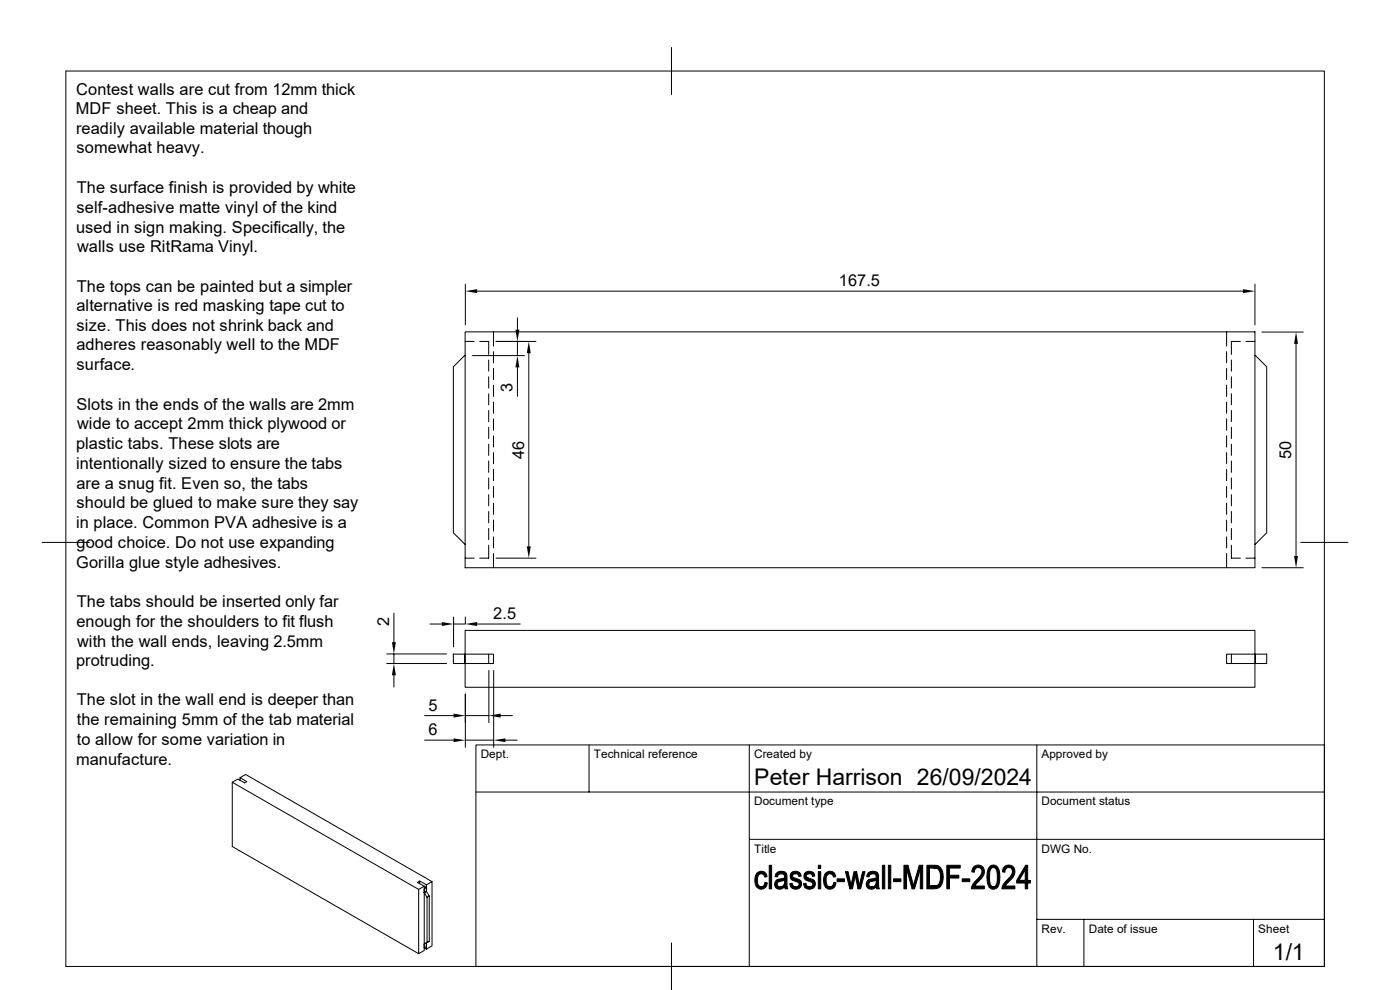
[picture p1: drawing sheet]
<svg xmlns="http://www.w3.org/2000/svg" width="297mm" height="210mm" viewBox="0 0 297 210" stroke-linecap="round" stroke-linejoin="round" font-family="sans-serif">
<g fill="none" stroke="#000" stroke-width=".21">
<path d="M14 15.1h267v189.9h-267zM142.5 10.1v10M98.7 70.4h167.5v50h-167.5zM98.7 75.4l-2.5 2.4v35.2l2.5 2.4M98.7 72.4h1.9M98.7 60.3v8.6M100.2 75.4h11.1M101.2 61.8h162.5M101.8 72.4h1.9v2.8M103.7 76.4v2.3M103.7 79.9v2.4M104.7 70.4v3"/>
<path d="M104.7 74.6v2.4M104.7 78.1v2.4M105.2 72.4h8.5M109.8 67.4v2.5M109.8 72.4v3M109.8 77.9v6.2M112.2 74.9v41M260.2 70.4v3M260.2 74.6v2.4M260.2 78.1v2.4M261.2 76.4v2.3M261.2 79.9v2.4"/>
<path d="M263.1 72.4h-1.9v2.8M264.3 72.4h1.9M266.2 60.3v8.6M266.2 75.4l2.5 2.4v35.2l-2.5 2.4M267.7 70.4h8.8M275 72.9v45M103.7 83.5v2.4M103.7 87.1v2.4M103.7 90.6v2.4M103.7 94.2v2.4M103.7 97.8v2.4M104.7 81.7v2.4"/>
<path d="M104.7 85.3v2.4M104.7 88.9v2.4M104.7 92.5v2.3M104.7 96v2.4M104.7 99.6v2.4M260.2 81.7v2.4M260.2 85.3v2.4M260.2 88.9v2.4M260.2 92.5v2.3M260.2 96v2.4M260.2 99.6v2.4M261.2 83.5v2.4"/>
<path d="M261.2 87.1v2.4M261.2 90.6v2.4M261.2 94.2v2.4M261.2 97.8v2.4M9 115.1h10M98.7 118.4h1.9M103.7 101.4v2.4M103.7 104.9v2.4M103.7 108.5v2.4M103.7 112.1v2.4M103.7 115.7v2.7h-1.9M104.7 103.2v2.3"/>
<path d="M104.7 106.7v2.4M104.7 110.3v2.4M104.7 113.9v2.3M104.7 117.4v3M105.2 118.4h8.5M260.2 103.2v2.3M260.2 106.7v2.4M260.2 110.3v2.4M260.2 113.9v2.3M260.2 117.4v3M261.2 115.7v2.7h1.9M261.2 101.4v2.4"/>
<path d="M261.2 104.9v2.4M261.2 108.5v2.4M261.2 112.1v2.4M264.3 118.4h1.9M275.9 115.1h10.1M82 138.7h12.7M83.6 130.1v6.1M83.6 138.7v2.1M91.2 132.4h2.5M96.2 130.9v6.3M96.2 132.4h2.5M98.6 138.8v2h-2.4v-2h2.5l-.1 2"/>
<path d="M98.7 133.7h167.5v5.1h-6v2h6v5h-167.5v-5h6v-2h-6zM98.7 130.9v1.3M101.2 132.4h9.2M103.7 138.8v2M261.2 138.8v2M266.3 138.8v2h2.4v-2h-2.5l.1 2M267.7 120.4h8.8M82 140.8h12.7M83.6 143.3v2.5M90.1 157h6.1M90.1 151.8h6.1M98.7 147.2v11.3"/>
<path d="M98.7 157h6M98.7 151.8h5M103.7 142.2v11.1M104.7 142.2v16.3M106.2 151.8h2.5M107.2 157h2.5M125 158v10M159 158v47M220 158v47M50.9 165.5v-.5l1.5 .8-.5 .3-1.4-.8-1.2 .6M50.9 165l1.2-.7 39.6 22.7v13.7l-1.2 .6M101 168h180"/>
<path d="M159 178.1h122M88.8 188.7l-39.5-22.8v13.7l39.5 22.7v-13.6l1.2-.7 .5 .3v.8l-.5 .3M89 187.5v-.6l1.5 .8M89 186.9l-.4 .3 1.4 .8v13.6l-1.2 .7M90 189.3v.1M90.5 189.1l.6 1v9.6l-.6 .3M90.5 188.3l-.5 .3v.8M90.5 200l-.5 .3v.8l.5-.3M90.5 189.1l-.5 .3 .6 .9M90.5 187.7v1.4M91.1 199.7l-1.1 .5M91.1 190.1l-.5 .2v9.6"/>
<path d="M91.7 187l-1.2 .7M220 195h61M230 195v10M265.9 195v10M90 201.1l.5 .2M90.5 200v1.3M142.5 200v10M281 205v-47h-180v47"/>
</g>
<g fill="#000" stroke="#000" stroke-width=".21">
<path d="M160.6 185.3a1.21 1.21 0 0 1 1.9 0h-1a1.43 1.43 0 0 0-.8 2l.2 .5 .6 .3h-1a2.78 2.78 0 0 1 .1-2.8z" fill-rule="evenodd"/>
<path d="M160.5 188.1h1.3l.3-.3 .2-.6 .5 .1a1.26 1.26 0 0 1-.8 1.2 1.26 1.26 0 0 1-1.5-.4z" fill-rule="evenodd"/>
<path d="M161.5 185.3h1l.2 .7-.5 .1-.1-.5z" fill-rule="evenodd"/>
<path d="M163.2 183.6h.5v5h-.5z" fill-rule="evenodd"/>
<path d="M164.6 185.3h1.1l-.5 .2-.3 .5h-.5z" fill-rule="evenodd"/>
<path d="M164.6 186.9l.2-.2h1.7l-.8 .2a.61 .61 0 0 0-.8 .5 .61 .61 0 0 0 .6 .7l.9 .1a1.11 1.11 0 0 1-1.6 .3 1.11 1.11 0 0 1-.2-1.6z" fill-rule="evenodd"/>
<path d="M164.6 185.3a1.34 1.34 0 0 1 2.3 .3l.1 2.4 .1 .6h-.5l-.1-.5h-.7l.6-.5 .1-.9h-1.7l1-.3a.52 .52 0 0 0 .7-.5 .52 .52 0 0 0-.6-.5z" fill-rule="evenodd"/>
<path d="M165.5 188.1h1z" fill-rule="evenodd"/>
<path d="M167.8 185.3h1a.48 .48 0 0 0-.6 .4 .48 .48 0 0 0 .5 .6 1.38 1.38 0 0 1 1.4 1.2 1.26 1.26 0 0 1-.9 1.1 1.26 1.26 0 0 1-1.4-.4l1-.1a.56 .56 0 0 0 .7-.4 .56 .56 0 0 0-.5-.7 1.18 1.18 0 0 1-1.1-.5 1.18 1.18 0 0 1-.1-1.2z" fill-rule="evenodd"/>
<path d="M167.6 187.5l.5-.1v.2a.67 .67 0 0 0 .7 .5l-1 .1z" fill-rule="evenodd"/>
<path d="M168 185.1a1.25 1.25 0 0 1 2 .7l-.5 .1a.65 .65 0 0 0-.7-.6h-1z" fill-rule="evenodd"/>
<path d="M170.7 185.3h1a.49 .49 0 0 0-.7 .4 .49 .49 0 0 0 .6 .6 1.38 1.38 0 0 1 1.4 1.2 1.26 1.26 0 0 1-.9 1.1 1.26 1.26 0 0 1-1.4-.4l1-.1a.56 .56 0 0 0 .8-.4 .56 .56 0 0 0-.6-.7 1.21 1.21 0 0 1-1.2-1.7z" fill-rule="evenodd"/>
<path d="M170.5 187.5l.5-.1v.1a.74 .74 0 0 0 .7 .6l-1 .1z" fill-rule="evenodd"/>
<path d="M170.9 185.1a1.21 1.21 0 0 1 1.9 .7l-.4 .1a.65 .65 0 0 0-.7-.6h-1z" fill-rule="evenodd"/>
<path d="M173.6 184.9h.5v3.7h-.5z" fill-rule="evenodd"/>
<path d="M173.6 183.6h.5v.6h-.5z" fill-rule="evenodd"/>
<path d="M175.1 185.3a1.25 1.25 0 0 1 2 0h-1a1.28 1.28 0 0 0-.8 1.8l.2 .7 .6 .3h-1a2.78 2.78 0 0 1 0-2.8z" fill-rule="evenodd"/>
<path d="M175.1 188.1l1.3-.1 .3-.3 .2-.5 .5 .1a1.29 1.29 0 0 1-.9 1.2 1.29 1.29 0 0 1-1.4-.4z" fill-rule="evenodd"/>
<path d="M176.1 185.3h1l.2 .7-.5 .1v-.2a.65 .65 0 0 0-.7-.6z" fill-rule="evenodd"/>
<path d="M177.6 186.4h1.6v.6h-1.6z" fill-rule="evenodd"/>
<path d="M179.4 184.9h.5l.7 2.9-.3 .8z" fill-rule="evenodd"/>
<path d="M181.7 184.9l.6 2.8-.3 .9-.6-2.8z" fill-rule="evenodd"/>
<path d="M181.2 184.9h.5l-.9 3.7h-.5z" fill-rule="evenodd"/>
<path d="M183 184.9h.5l-.9 3.7h-.6z" fill-rule="evenodd"/>
<path d="M184 185.4l1.2-.1-.6 .2-.2 .5h-.5z" fill-rule="evenodd"/>
<path d="M184 186.9l.2-.2h1.7l-.8 .2a.61 .61 0 0 0-.7 .5 .61 .61 0 0 0 .5 .7l.9 .1a1.11 1.11 0 0 1-1.6 .3 1.11 1.11 0 0 1-.2-1.6z" fill-rule="evenodd"/>
<path d="M184.2 185.2a1.26 1.26 0 0 1 1.5-.3 1.26 1.26 0 0 1 .7 1.3v1.7l.2 .7h-.6l-.1-.5h-.6l.5-.5 .1-.9h-1.7l1.1-.3a.52 .52 0 0 0 .6-.5 .52 .52 0 0 0-.6-.5l-1.2-.1z" fill-rule="evenodd"/>
<path d="M184.9 188.1h1z" fill-rule="evenodd"/>
<path d="M187.2 183.6h.5v5h-.5z" fill-rule="evenodd"/>
<path d="M188.5 183.6h.5v5h-.5z" fill-rule="evenodd"/>
<path d="M189.6 186.4h1.5v.6h-1.5z" fill-rule="evenodd"/>
<path d="M191.8 183.6h.8l-.3 .7v4.3h-.5z" fill-rule="evenodd"/>
<path d="M192.6 183.6l1.2 4.2-.3 .8-1.2-4.3z" fill-rule="evenodd"/>
<path d="M195 183.6h.7l-.5 .8-1.2 4.2h-.5z" fill-rule="evenodd"/>
<path d="M195.7 183.6v5h-.5v-4.2z" fill-rule="evenodd"/>
<path d="M196.6 183.6h2.2l.7 .5-2.3 .1v3.8h2.4l-.5 .3-.9 .3h-1.6z" fill-rule="evenodd"/>
<path d="M198.1 184.2l1.4-.1a3.6 3.6 0 0 1 .1 3.9h-2.4h.9a1.44 1.44 0 0 0 1.4-1.8 1.52 1.52 0 0 0-1.4-2z" fill-rule="evenodd"/>
<path d="M200.9 183.6h2.8v.6h-2.3v1.5h2v.6h-2v2.3h-.5z" fill-rule="evenodd"/>
<path d="M204.1 186.4h1.6v.6h-1.6z" fill-rule="evenodd"/>
<path d="M206.8 183.7a1.45 1.45 0 0 1 1.8 .3h-1.2l-.5 .3-.2 .7h-.5l.2-.8z" fill-rule="evenodd"/>
<path d="M207.5 184h1.1a2.26 2.26 0 0 1-1 2.9l-.8 1.1h2v.6h-2.7a4.9 4.9 0 0 1 1.7-2.6 1.06 1.06 0 0 0 .5-1.1 1.06 1.06 0 0 0-.8-.9z" fill-rule="evenodd"/>
<path d="M210 183.9a1.06 1.06 0 0 1 1.7 .1h-1a1.91 1.91 0 0 0-.8 2.3 1.67 1.67 0 0 0 .8 1.8l-.9 .1a4.7 4.7 0 0 1 .2-4.3z" fill-rule="evenodd"/>
<path d="M210.7 184h1l.2 .4 .2 .9v1.1a1.83 1.83 0 0 1-1.4 2.2h-.4l-.5-.4 .9-.1a1.53 1.53 0 0 0 .9-1.8v-.2a1.71 1.71 0 0 0-.8-2.1z" fill-rule="evenodd"/>
<path d="M213 184a1.35 1.35 0 0 1 2.1 0l-1.3 .1a.96 .96 0 0 0-.6 .9h-.5z" fill-rule="evenodd"/>
<path d="M214 184h1.1a2.29 2.29 0 0 1-1 3l-.8 1h2v.6h-2.7a5.4 5.4 0 0 1 1.9-2.8 1.01 1.01 0 0 0 .3-1 1.01 1.01 0 0 0-.8-.8z" fill-rule="evenodd"/>
<path d="M218 183.6v3.2h-1.8h1.3v-2.3z" fill-rule="evenodd"/>
<path d="M217.6 183.6h.4l-1.8 3.2h2.4v.5h-.6v1.3h-.5v-1.3h-1.8v-.5z" fill-rule="evenodd"/>
</g>
<g fill="#000">
<path d="M98.7 61.8l2.5-.5v.9zM109.3 69.9h.9l-.4 2.5zM109.8 75.4l.4 2.5h-.9zM112.2 72.4l.4 2.5h-.8zM263.7 61.3l2.5 .5-2.5 .4zM275 70.4l.4 2.5h-.9zM111.8 115.9h.8l-.4 2.5zM274.5 117.9h.9l-.4 2.5zM83.1 136.2h.9l-.4 2.5zM93.7 132l2.5 .4-2.5 .4zM98.7 132.4l2.5-.4v.8zM83.6 140.8l.4 2.5h-.9z"/>
<path d="M96.2 156.6l2.5 .4-2.5 .4zM96.2 151.4l2.5 .4-2.5 .4zM103.7 151.8l2.5-.4v.8zM104.7 157l2.5-.4v.8z"/>
</g>
<g font-size="4.9">
<text x="160" y="166.5">Peter Harrison 26/09/2024</text>
<text x="270" y="203.7">1/1</text>
</g>
<g font-size="3.5">
<text x="16.2" y="20.1">Contest walls are cut from 12mm thick</text>
<text x="16.1" y="24.2">MDF sheet. This is a cheap and</text>
<text x="16.1" y="28.4">readily available material though</text>
<text x="16.3" y="32.6">somewhat heavy.</text>
<text x="16.3" y="40.9">The surface finish is provided by white</text>
<text x="16.3" y="45.1">self-adhesive matte vinyl of the kind</text>
<text x="16.1" y="49.4">used in sign making. Specifically, the</text>
<text x="16.3" y="53.5">walls use RitRama Vinyl.</text>
<text x="16.2" y="66">alternative is red masking tape cut to</text>
<text x="16.3" y="61.8">The tops can be painted but a simpler</text>
<text x="178" y="60.7">167.5</text>
<text x="16.3" y="70.2">size. This does not shrink back and</text>
<text x="16.2" y="74.3">adheres reasonably well to the MDF</text>
<text x="16.3" y="78.5">surface.</text>
<text x="108.7" y="83.2" transform="rotate(-90 108.7 83.2)">3</text>
<text x="16.2" y="86.9">Slots in the ends of the walls are 2mm</text>
<text x="16.1" y="95.3">plastic tabs. These slots are</text>
<text x="16.3" y="91.1">wide to accept 2mm thick plywood or</text>
<text x="16.1" y="99.4">intentionally sized to ensure the tabs</text>
<text x="111.2" y="97.3" transform="rotate(-90 111.2 97.3)">46</text>
<text x="273.9" y="97.4" transform="rotate(-90 273.9 97.4)">50</text>
<text x="16.2" y="103.6">are a snug fit. Even so, the tabs</text>
<text x="16.3" y="107.8">should be glued to make sure they say</text>
<text x="16.1" y="112">in place. Common PVA adhesive is a</text>
<text x="16.3" y="116.2">good choice. Do not use expanding</text>
<text x="16.2" y="120.4">Gorilla glue style adhesives.</text>
<text x="16.3" y="128.8">The tabs should be inserted only far</text>
<text x="104.6" y="131.4">2.5</text>
<text x="16.2" y="133">enough for the shoulders to fit flush</text>
<text x="16.3" y="137.2">with the wall ends, leaving 2.5mm</text>
<text x="82.5" y="132.8" transform="rotate(-90 82.5 132.8)">2</text>
<text x="16.1" y="141.3">protruding.</text>
<text x="16.3" y="149.6">The slot in the wall end is deeper than</text>
<text x="16.3" y="153.8">the remaining 5mm of the tab material</text>
<text x="90.9" y="156">6</text>
<text x="90.9" y="150.7">5</text>
<text x="16.3" y="158.1">to allow for some variation in</text>
<text x="16.1" y="162.3">manufacture.</text>
</g>
<g font-size="2.5">
<text x="102" y="160.8">Dept.</text>
<text x="126" y="160.8">Technical reference</text>
<text x="160" y="160.8">Created by</text>
<text x="220.9" y="160.8">Approved by</text>
<text x="160" y="170.9">Document type</text>
<text x="220.9" y="170.9">Document status</text>
<text x="160" y="180.8">Title</text>
<text x="220.9" y="180.8">DWG No.</text>
<text x="220.9" y="197.8">Rev.</text>
<text x="231" y="197.8">Date of issue</text>
<text x="266.9" y="197.8">Sheet</text>
</g>
</svg>
